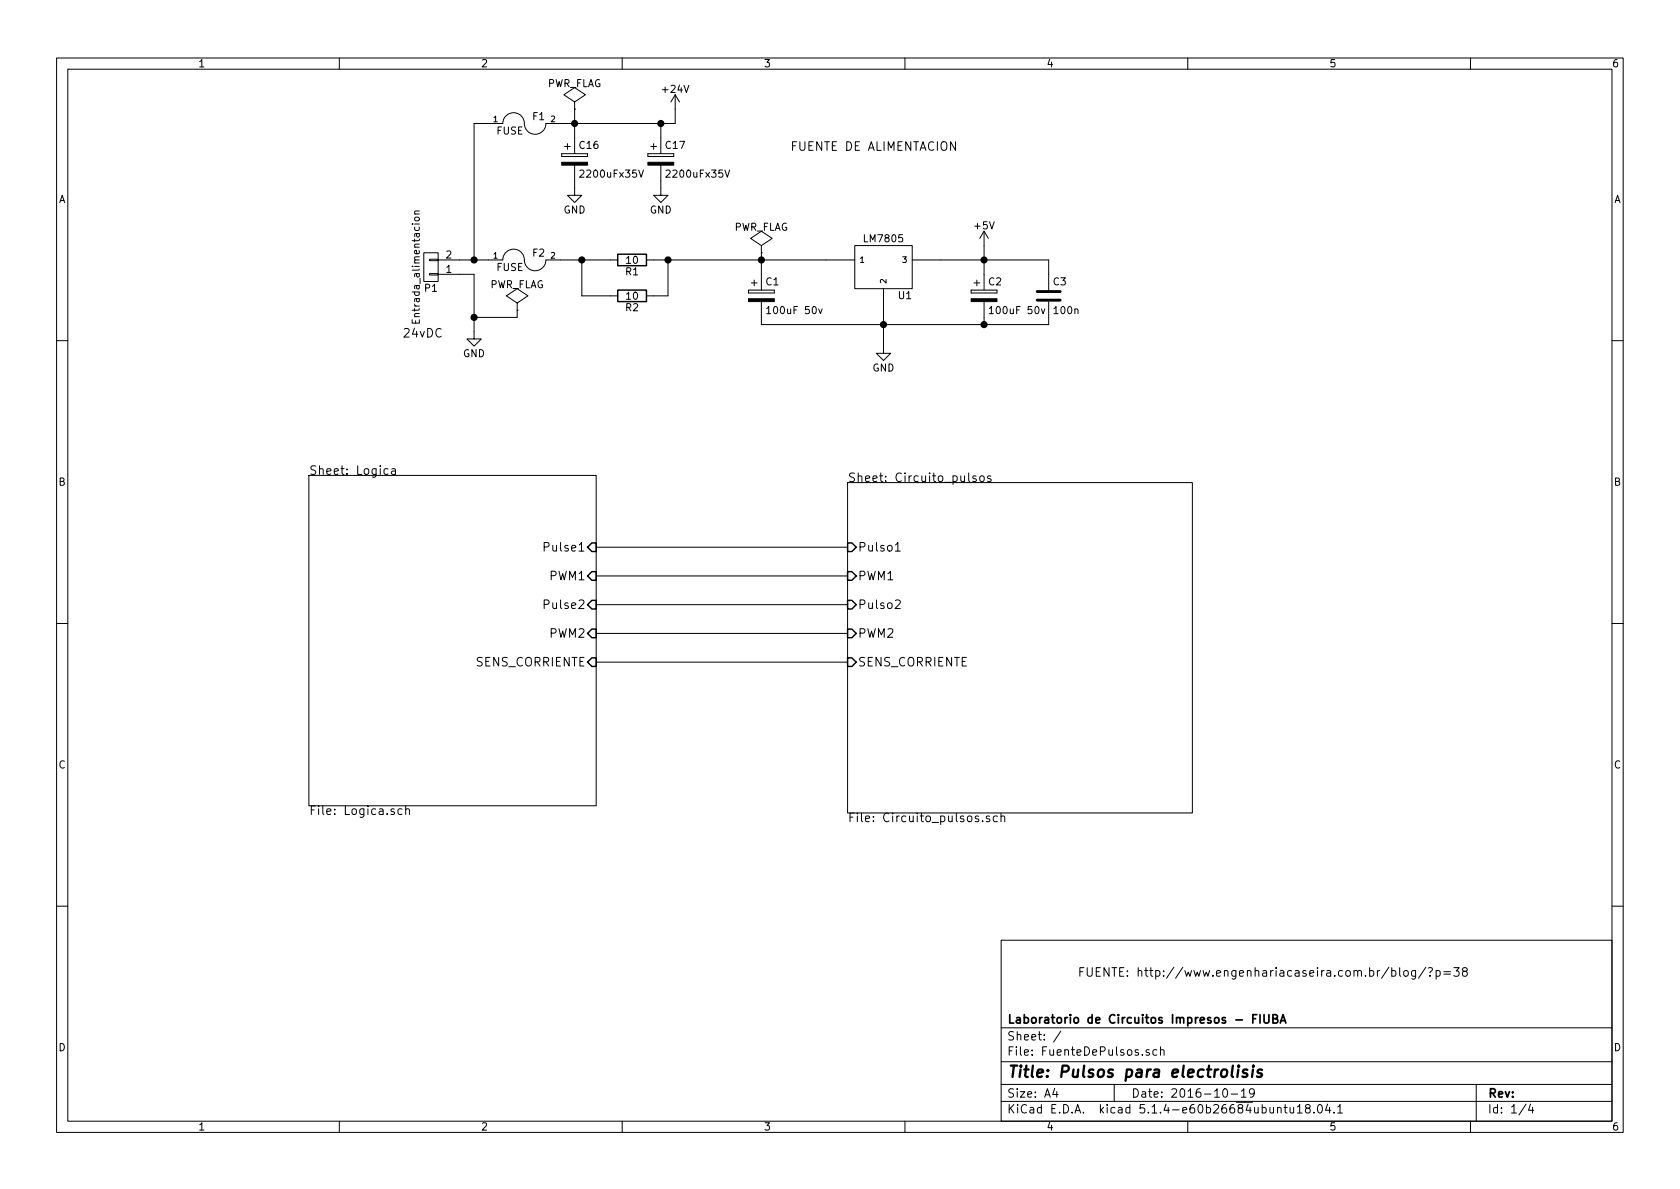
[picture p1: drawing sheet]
<svg xmlns="http://www.w3.org/2000/svg" width="297mm" height="210mm" viewBox="0 0 297 210" stroke-linecap="round" stroke-linejoin="round" font-family="sans-serif">
<g fill="none" stroke="#000" stroke-width=".18">
<path d="M10 10.3h277v189.9h-277zM12 12.2h273v186.1h-273zM60 10.3v1.9M101.6 18l1.9-1.2-1.9-1.3-1.9 1.3 1.9 1.2v1.3M101.6 19.3h.1M101.6 19.3v7.9M110 10.3v1.9M119.4 16.8v5h-22.9a1.93 1.93 0 0 1-2.1 1.9 1.93 1.93 0 0 1-1.7-2.2 1.91 1.91 0 0 0-2.1-1.6 1.91 1.91 0 0 0-1.7 1.9h-5.1v24.2M119.4 16.8l-.8 1.2M119.4 16.8l.7 1.2M160 10.3v1.9M210 10.3v1.9"/>
<path d="M260 10.3v1.9M73.3 37.8h.8M73.4 38.5l.5-.1 .2 .1v.3l-.2 .3h-.4l-.2-.3zM74.1 37.3l-.7 .1-.1 .3 .1 .1M99.3 27.2v.5zM99.3 27.7h4.6zM99.3 27.2h4.6zM99.8 25.9h1M100.3 25.4v1M101.6 29.2v5.3h1.3l-1.3 1.3-1.3-1.3h1.3M103.9 27.2v.5zM112.9 30.1l.5 1.2 .4-1.2"/>
<path d="M114.6 27.2v.5zM114.6 27.7h4.5zM114.6 27.2h4.5zM115.1 25.9h1M115.6 25.4v1M116.8 29.2v5.3h1.3l-1.3 1.3-1.2-1.3h1.2M116.8 21.8v5.4M119.1 27.2v.5zM128.2 30.1l.4 1.2 .4-1.2M168.9 25.1v1.5l-.8-1.5v1.5M72.9 56.5v.6h1.2v-.6M73.5 56.7v.4"/>
<path d="M74.9 44.7h2.6v5.1h-2.6zM75.9 45.8h1.6v.3h-1.6zM75.9 48.4h1.6v.2h-1.6zM77.5 48.5h6.3v11.4h1.3l-1.3 1.3-1.3-1.3h1.3M77.5 46h11.4a1.93 1.93 0 0 1 2.1-1.9 1.93 1.93 0 0 1 1.7 2.2 1.91 1.91 0 0 0 2.1 1.6 1.91 1.91 0 0 0 1.7-1.9h12.7M91.4 53.6l1.9-1.3-1.9-1.3-1.9 1.3 1.9 1.3v1.3M91.4 54.9h.1M91.4 54.9v1.2h-7.6M102.9 46v6.3h6.3M114.3 46h36.8M118.1 46v6.3h-3.8M132.3 51.3v.5z"/>
<path d="M132.3 51.8h4.6zM132.3 51.3h4.6zM132.8 50h1.1M133.3 49.5v1M134.6 43.4l1.9-1.2-1.9-1.3-1.9 1.3 1.9 1.2v1.3M134.6 44.7h.1M134.6 44.7v6.6M134.6 53.3v4.1h50.8v-4.1M135.6 54.6l.3-.4v1.3M135.6 55.5h.7M136.9 51.3v.5zM144.8 54.6l.3 .9 .3-.9"/>
<path d="M151.1 43.4h10.2v7.6h-10.2zM156.2 51v11.5h1.3l-1.3 1.2-1.3-1.2h1.3M161.3 46h24.1v5.3M171.7 51.3v.5zM171.7 51.8h4.6zM171.7 51.3h4.6zM172.2 50h1M172.7 49.5v1M174 40.9l-.8 1.3M174 40.9v10.4M174 53.3v4.1M174 40.9l.8 1.3"/>
<path d="M174.9 54.6l.4-.4v1.3M174.9 55.5h.7M176.3 51.3v.5zM184.1 54.6l.3 .9 .3-.9M10 60.2h2M285 60.2h2M54.6 84.1h50.8v58.4h-50.8zM68.6 83l-.4-.1-.3 .1v.7a.48 .48 0 0 0 .7 .1M69.3 83h.5l.1 .9M69.9 83.2l-.5 .1a.3 .3 0 0 0-.2 .3 .3 .3 0 0 0 .2 .3l.5-.1M96.2 96.7l.8-.1 .1-.2-.1-.3-.2-.2h-.6v1.6M105.4 96.8h44.5"/>
<path d="M149.9 85.3h60.9v58.5h-60.9zM158.3 96.4l.4-.5v1.6M158.3 97.5h.9M172.6 84.2a.37 .37 0 0 0-.6 .1l.1 .3 .5 .3-.2 .3-.4-.1M173.3 84.3l.4-.2 .3 .3v.5l-.3 .3-.3-.1-.2-.2zM175.2 84.2a.37 .37 0 0 0-.6 .1l.1 .3 .6 .3-.3 .3-.4-.1M10 110.3h2M96.2 106.9l.8-.1 .1-.2-.1-.4-.2-.1h-.6v1.5M105.4 117.1h44.5M105.4 112h44.5M105.4 106.9h44.5M105.4 101.8h44.5"/>
<path d="M158.3 106.2l.6-.1 .2 .1 .1 .3-1 1.1h1M285 110.3h2M71.1 143.1l-.5-.1-.2 .3 .1 .7h.6M71.7 143.1h.1a.37 .37 0 0 1 .6 .1v.8M71.7 142.5v1.5M173.7 145.2v.1M175 144.4l-.4-.1-.2 .2v.2l.6 .2v.3h-.6M176.4 144.4l-.5-.1-.3 .3v.4l.2 .2h.6M177 144.4h.1a.37 .37 0 0 1 .5 .1v.8M177 143.8v1.5M10 160.2h2M177 166.3h108v32h-108z"/>
<path d="M247.5 171.1v1.3l.2 .2M248.3 171.7l.2-.1 .4 .1 .1 .6-.2 .3h-.3l-.2-.1zM250.3 171.6v1.2l-.3 .3h-.4M250.3 171.7l-.4-.1-.3 .1v.8a.48 .48 0 0 0 .7 .1M252.1 171l-1.3 2M252.6 171.2l.5-.1a.38 .38 0 0 1 .2 .4 .38 .38 0 0 1-.4 .3l-.1 .3M252.8 172.5v.1M253.9 171.7l.5-.1 .2 .1v.8a.48 .48 0 0 1-.7 .1M253.9 171.6v1.5M255.3 171.8h1.2M255.3 172.3h1.2M257 171.1h1l-.5 .6 .4 .1v.7l-.2 .1h-.4l-.3-.1"/>
<path d="M258.9 171.7l-.3-.2v-.3l.3-.1 .5 .1v.4l-.7 .2-.1 .3 .1 .5h.6a.48 .48 0 0 0-.1-.9M285 160.2h2M60 198.3v1.9M110 198.3v1.9M160 198.3v1.9M177 194.8h108M177 191.8h108M177 187.8h108M177 181.8h108M186.5 192.5l-.4 1h1M186.8 193v1M187.6 182.3l-1.3 2"/>
<path d="M197 191.8v3M203.2 185.7l-.4-.1-.2 .2 .1 .2 .5 .2v.3h-.6M204.5 185.7l-.4-.1-.3 .3 .2 .6h.5M205.2 185.7l.2-.1 .4 .1v.9M205.2 185.1v1.5M210 198.3v1.9M216.3 192.7l.4-.2a.94 .94 0 0 1 0 1.5 .79 .79 0 0 1-.4-1.3zM217.7 193.5h1.1M219.5 193l.4-.5v1.5M219.5 194h.8M221.8 193.2l-.3 .3h-.3l-.3-.3v-.4l.2-.2 .4-.1 .2 .2a1.13 1.13 0 0 1-.2 1.2l-.4 .1M225.9 196l.2-.2 .3 .1 .1 .9"/>
<path d="M227 195.8h.6M227.2 195.3v1.3l.4 .2M228.1 195.8l.1 .9 .3 .1 .2-.1M228.7 195.8v1M229.4 195.8l.4-.5v1.5M229.4 196.8h.8M231.1 196l-.3-.3 .1-.3a.48 .48 0 0 1 .7 .1l-.1 .4a.52 .52 0 0 0-.6 .2 .52 .52 0 0 0 0 .6l.5 .1 .2-.1v-.4l-.2-.3M232.3 196.7v.1M233.1 195.4l.2-.1a.8 .8 0 0 1 .5 .8 .8 .8 0 0 1-.5 .7 1 1 0 0 1-.2-1.4zM234.7 195.2l-.3 1.1h.9M235.1 195.8v1M235.9 196.7v.1"/>
<path d="M236.5 195.8l.4-.5v1.5M236.5 196.8h.9M260 198.3v1.9M261 191.8v6.5M269.8 195.2l-1.2 2M270.6 195.2l-.3 1.1h.9M271 195.8v1"/>
</g>
<path d="M218 188.4l-.2 1.8 .2 .2M218.9 189.1l-.1 1.3M219 188.4v.2l.1-.1-.1-.1v.2M220.5 189.2a.49 .49 0 0 0-.7 .3l.2 .3 .5 .1v.3l-.3 .2-.5-.1M221.5 189.1l-.1 1.3M221.6 188.4v.2M223.1 189.2a.49 .49 0 0 0-.7 .3v.2l.5 .1 .2 .3-.3 .3-.6-.1" fill="none" stroke="#000" stroke-width=".41"/>
<path d="M222.2 179.4h-.7v1.5M222.8 179.4v1.5M223.5 179.4v1.2l.3 .3h.3l.3-.3v-1.2M221.5 180.1h.5M225.1 180.1h.5l.2-.1 .1-.3-.3-.3h-.5v1.5h.6l.2-.3a.41 .41 0 0 0-.3-.5M226.4 180.9l.4-1.5 .6 1.5M226.5 180.5h.7" fill="none" stroke="#000" stroke-width=".3"/>
<path d="M109.2 51.3h5.1v2h-5.1zM109.2 45h5.1v2h-5.1zM104.6 96h.8v1.5h-.8l-.7-.7zM149.9 96h.7l.8 .8-.8 .7h-.7zM104.6 101.1h.8v1.5h-.8l-.7-.8zM104.6 106.2h.8v1.5h-.8l-.7-.8zM104.6 111.2h.8v1.6h-.8l-.7-.8zM104.6 116.3h.8v1.6h-.8l-.7-.8zM149.9 101.1h.7l.8 .7-.8 .8h-.7zM149.9 106.2h.7l.8 .7-.8 .8h-.7zM149.9 111.2h.7l.8 .8-.8 .8h-.7zM149.9 116.3h.7l.8 .8-.8 .8h-.7z" fill="none" stroke="#000" stroke-width=".25"/>
<path d="M99.3 28.7h4.6v.5h-4.6zM114.6 28.7h4.5v.5h-4.5zM132.3 52.8h4.6v.5h-4.6zM171.7 52.8h4.6v.5h-4.6z" fill="#000" stroke="#000" stroke-width=".18"/>
<path d="M183.4 53.1h4.1M183.4 51.6h4.1" fill="none" stroke="#000" stroke-width=".51"/>
<g fill="#000" stroke="#000" stroke-width=".25">
<circle cx="101.6" cy="21.8" r=".51"/>
<circle cx="116.8" cy="21.8" r=".51"/>
<circle cx="83.8" cy="46" r=".51"/>
<circle cx="83.8" cy="56.1" r=".51"/>
<circle cx="102.9" cy="46" r=".51"/>
<circle cx="118.1" cy="46" r=".51"/>
<circle cx="134.6" cy="46" r=".51"/>
<circle cx="156.2" cy="57.4" r=".51"/>
<circle cx="174" cy="46" r=".51"/>
<circle cx="174" cy="57.4" r=".51"/>
</g>
<text font-size="2.8" x="178" y="190.5">Title: Pulsos para electrolisis</text>
<g font-size="2.1">
<text x="139.7" y="26.7">FUENTE DE ALIMENTACION</text>
<text x="71.1" y="59.7">24vDC</text>
<text x="54.6" y="84">Sheet: Logica</text>
<text x="149.9" y="85.2">Sheet: Circuito_pulsos</text>
<text x="96.8" y="97.5">Pulse1</text>
<text x="151.6" y="97.5">Pulso1</text>
<text x="96.8" y="107.7">Pulse2</text>
<text x="97.3" y="102.6">PWM1</text>
<text x="151.6" y="102.6">PWM1</text>
<text x="151.6" y="107.7">Pulso2</text>
<text x="97.3" y="112.8">PWM2</text>
<text x="151.6" y="112.8">PWM2</text>
<text x="84.2" y="117.9">SENS_CORRIENTE</text>
<text x="151.6" y="117.9">SENS_CORRIENTE</text>
<text x="54.6" y="144.1">File: Logica.sch</text>
<text x="149.9" y="145.4">File: Circuito_pulsos.sch</text>
<text x="190.5" y="172.7">FUENTE: http://www.engenhariacaseira.com.br/blog/?p=38</text>
<text x="178" y="184">Sheet: /</text>
<text x="178" y="181">Laboratorio de Circuitos Impresos - FIUBA</text>
<text x="178" y="186.7">File: FuenteDePulsos.sch</text>
<text x="178" y="196.9">KiCad E.D.A. kicad 5.1.4-e60b26684ubuntu18.04.1</text>
<text x="178" y="194.1">Size: A4</text>
<text x="200" y="194.1">Date: 2016-10-19</text>
<text x="263" y="194.1">Rev:</text>
<text x="263" y="196.9">Id: 1/4</text>
</g>
<g font-size="1.8">
<text x="35" y="11.9">1</text>
<text x="85" y="11.9">2</text>
<text x="135" y="11.9">3</text>
<text x="185" y="11.9">4</text>
<text x="235" y="11.9">5</text>
<text x="285" y="11.9">6</text>
<text x="96.6" y="15.4">PWR_FLAG</text>
<text x="117.3" y="16.4">+24V</text>
<text x="87.8" y="23.8">FUSE</text>
<text x="94.2" y="21.3">F1</text>
<text x="102.5" y="26.3">C16</text>
<text x="117.8" y="26.3">C17</text>
<text x="10.4" y="35.9">A</text>
<text x="103" y="31.4">2200uFx35V</text>
<text x="118.2" y="31.4">2200uFx35V</text>
<text x="285.4" y="35.9">A</text>
<text x="99.6" y="37.8">GND</text>
<text x="114.9" y="37.8">GND</text>
<text x="129.7" y="40.8">PWR_FLAG</text>
<text x="172.4" y="40.6">+5V</text>
<text x="78.9" y="45.7">2</text>
<text x="87.8" y="47.9">FUSE</text>
<text x="94.2" y="45.4">F2</text>
<text x="110.8" y="46.7">10</text>
<text x="153" y="42.8">LM7805</text>
<text x="75.1" y="51.6">P1</text>
<text x="78.9" y="48.3">1</text>
<text x="86.5" y="51">PWR_FLAG</text>
<text x="110.6" y="48.7">R1</text>
<text x="110.8" y="53">10</text>
<text x="135.5" y="50.5">C1</text>
<text x="158.9" y="52.9">U1</text>
<text x="174.8" y="50.5">C2</text>
<text x="186.3" y="50.5">C3</text>
<text x="74.2" y="56.4" transform="rotate(-90 74.2 56.4)">Entrada_alimentacion</text>
<text x="110.6" y="55">R2</text>
<text x="136.2" y="55.5">100uF 50v</text>
<text x="175.5" y="55.5">100uF 50v</text>
<text x="186.5" y="55.5">100n</text>
<text x="81.9" y="63.2">GND</text>
<text x="154.3" y="65.7">GND</text>
<text x="10.4" y="85.9">B</text>
<text x="285.4" y="85.9">B</text>
<text x="10.4" y="135.9">C</text>
<text x="285.4" y="135.9">C</text>
<text x="10.4" y="185.9">D</text>
<text x="285.4" y="185.9">D</text>
<text x="35" y="199.9">1</text>
<text x="85" y="199.9">2</text>
<text x="135" y="199.9">3</text>
<text x="185" y="199.9">4</text>
<text x="235" y="199.9">5</text>
<text x="285" y="199.9">6</text>
</g>
<g font-size="1.4">
<text x="87.2" y="21.6">1</text>
<text x="97.4" y="21.6">2</text>
<text x="87.2" y="45.7">1</text>
<text x="97.4" y="45.7">2</text>
<text x="151.9" y="46.5">1</text>
<text x="159.7" y="46.5">3</text>
<text x="156.7" y="50.3" transform="rotate(-90 156.7 50.3)">2</text>
</g>
</svg>
